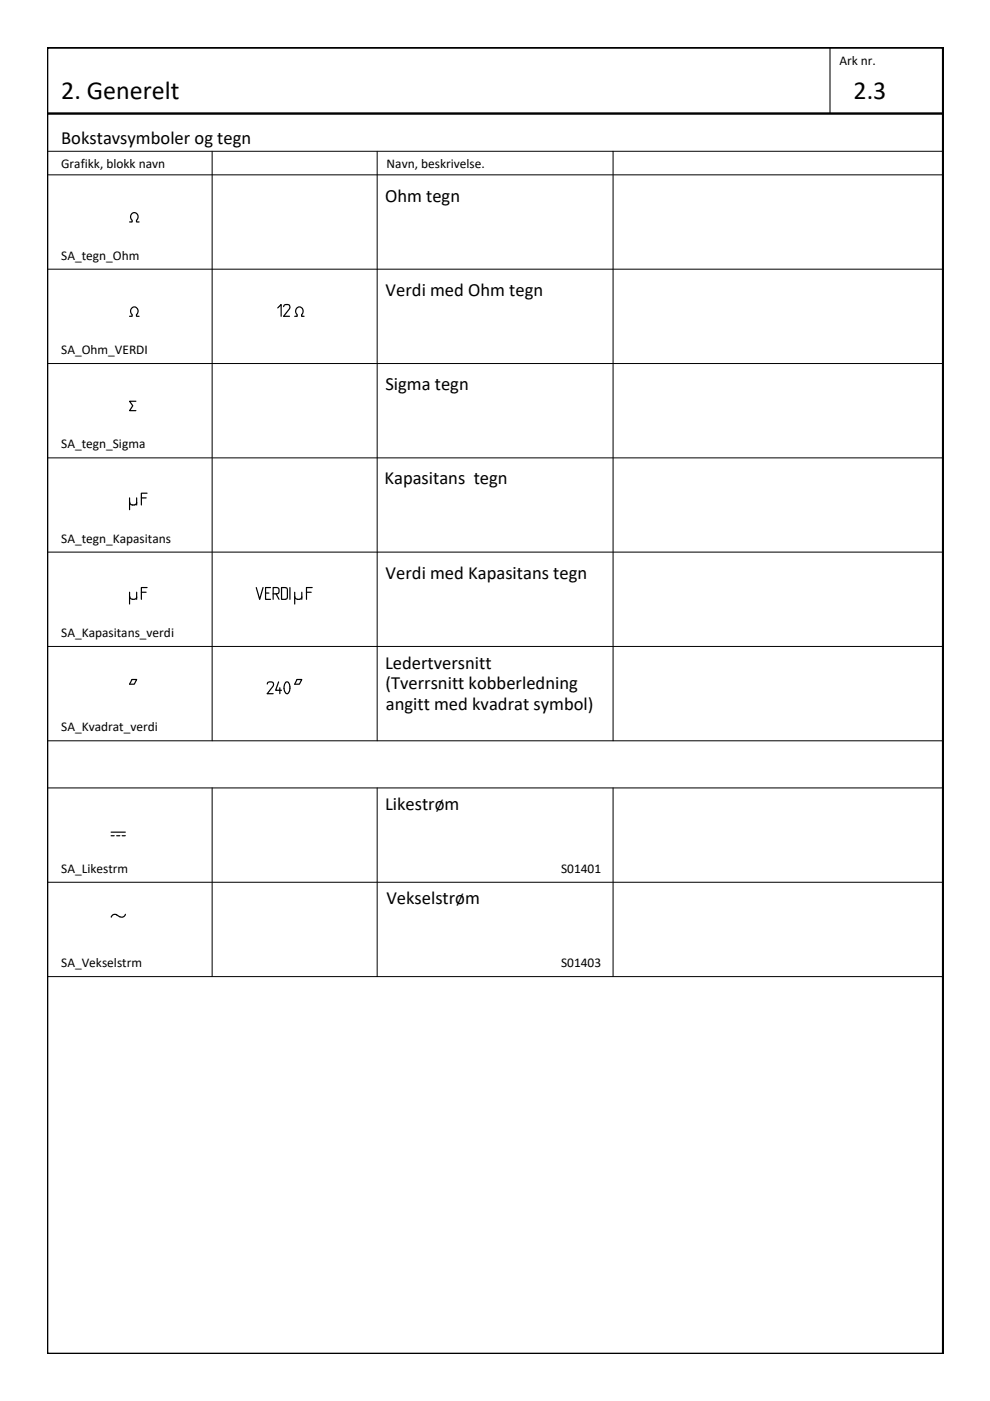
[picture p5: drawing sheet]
<svg xmlns="http://www.w3.org/2000/svg" width="210mm" height="297mm" viewBox="0 0 210 297" stroke-linecap="round" stroke-linejoin="round" font-family="sans-serif">
<!-- layer: RAMME SYMBOLER -->
<g fill="none" stroke="#000" stroke-width=".21">
<path d="M176 10.1v14M10 37.1h189.9M10 32.1h189.9M45 32.1v125M80 32.1v125M130 32.1v125M10 57.1h189.9M10 77.1h189.9M10 97.1h189.9M10 117.1h189.9M10 137.1h189.9M10 157.1h189.9"/>
<path d="M10 167.1h189.9M45 167.1v40M80 167.1v40M130 167.1v40M10 187.1h189.9M10 207.1h189.9"/>
</g>
<!-- layer: RAMME -->
<path d="M10 10.1h190v276.9h-190zM10 24.1h189.9" fill="none" stroke="#000" stroke-width=".51"/>
<!-- layer: Sig-komponenter -->
<g fill="none" stroke="#000" stroke-width=".25">
<path d="M27.5 47.1h.5v-.3a.92 .92 0 0 1-.3-1.2 .92 .92 0 0 1 1.2-.4 1.1 1.1 0 0 1 0 1.6l.1 .3h.5M27.5 67.1h.5v-.3a.91 .91 0 0 1-.3-1.2 .91 .91 0 0 1 1.2-.4 1.08 1.08 0 0 1 0 1.6l.1 .3h.5M62.5 67.1h.5v-.3a.92 .92 0 0 1-.3-1.2 .92 .92 0 0 1 1.2-.4 1.1 1.1 0 0 1 0 1.6v.3h.6M28.8 85.1h-1.3l.7 .9-.7 1.1h1.3M27.5 105.6v2.5M27.5 106.5a.77 .77 0 0 0 .7 .6 .77 .77 0 0 0 .8-.6M29 105.6v1.5M30 105.6h1M31.2 104.6h-1.2v2.5M27.5 125.6v2.5M27.5 126.4a.77 .77 0 0 0 .7 .7 .77 .77 0 0 0 .8-.5M29 125.6v1.5"/>
<path d="M30 125.6h1M31.2 124.6h-1.2v2.5M62.5 126.4a.78 .78 0 0 0 .7 .7 .78 .78 0 0 0 .8-.5M62.5 125.6v2.5M64 125.6v1.5M65 125.6h1M66.2 124.6h-1.2v2.5M23.6 177.2h.6M23.6 176.4h3M24.7 177.2h.7M25.9 177.2h.7M24.8 194l-.8-.1-.4 .6"/>
<path d="M26.6 193.9l-.5 .5a1.36 1.36 0 0 1-1.4-.4"/>
</g>
<!-- layer: KOMPONENTER -->
<path d="M28 144.1h1l-.5 1h-1z" fill="none" stroke="#000" stroke-width=".25"/>
<!-- layer: KOMP-TEKST25 -->
<path d="M54.3 124.6l.8 2.5 .7-2.5M56.3 125.7h.7M57.4 124.6h-1.1v2.5h1.1M57.9 125.9l1.1-.1a.88 .88 0 0 0 0-1.1l-1.1-.1v2.5M58.5 125.9l.7 1.2M59.7 124.6h.8l.4 .1v1.9l-.1 .4-1.1 .1zM61.5 124.6v2.5" fill="none" stroke="#000" stroke-width=".25"/>
<g font-size="5.7">
<text x="57.5" y="68.4">12</text>
<text x="55.4" y="148.2">240</text>
</g>
<g font-size="5.5">
<text x="13" y="21.1">2. Generelt</text>
<text x="181" y="21.1">2.3</text>
</g>
<g font-size="3.9">
<text x="13" y="30.6">Bokstavsymboler og tegn</text>
<text x="81.6" y="42.8">Ohm tegn</text>
<text x="81.8" y="62.8">Verdi med Ohm tegn</text>
<text x="81.7" y="82.7">Sigma tegn</text>
<text x="81.5" y="102.7">Kapasitans tegn</text>
<text x="81.8" y="122.8">Verdi med Kapasitans tegn</text>
<text x="81.6" y="141.7">Ledertversnitt</text>
<text x="81.7" y="146.1">(Tverrsnitt kobberledning</text>
<text x="81.8" y="150.5">angitt med kvadrat symbol)</text>
<text x="81.6" y="171.8">Likestrøm</text>
<text x="81.9" y="191.7">Vekselstrøm</text>
</g>
<g font-size="2.8">
<text x="178" y="13.9">Ark nr.</text>
<text x="13" y="35.6">Grafikk, blokk navn</text>
<text x="82" y="35.6">Navn, beskrivelse.</text>
<text x="13" y="55.1">SA_tegn_Ohm</text>
<text x="13" y="75.1">SA_Ohm_VERDI</text>
<text x="13" y="95.1">SA_tegn_Sigma</text>
<text x="13" y="115.1">SA_tegn_Kapasitans</text>
<text x="13" y="135.1">SA_Kapasitans_verdi</text>
<text x="13" y="155.1">SA_Kvadrat_verdi</text>
<text x="13" y="185.1">SA_Likestrm</text>
<text x="119" y="185.1">S01401</text>
<text x="13" y="205.1">SA_Vekselstrm</text>
<text x="119" y="205.1">S01403</text>
</g>
</svg>
